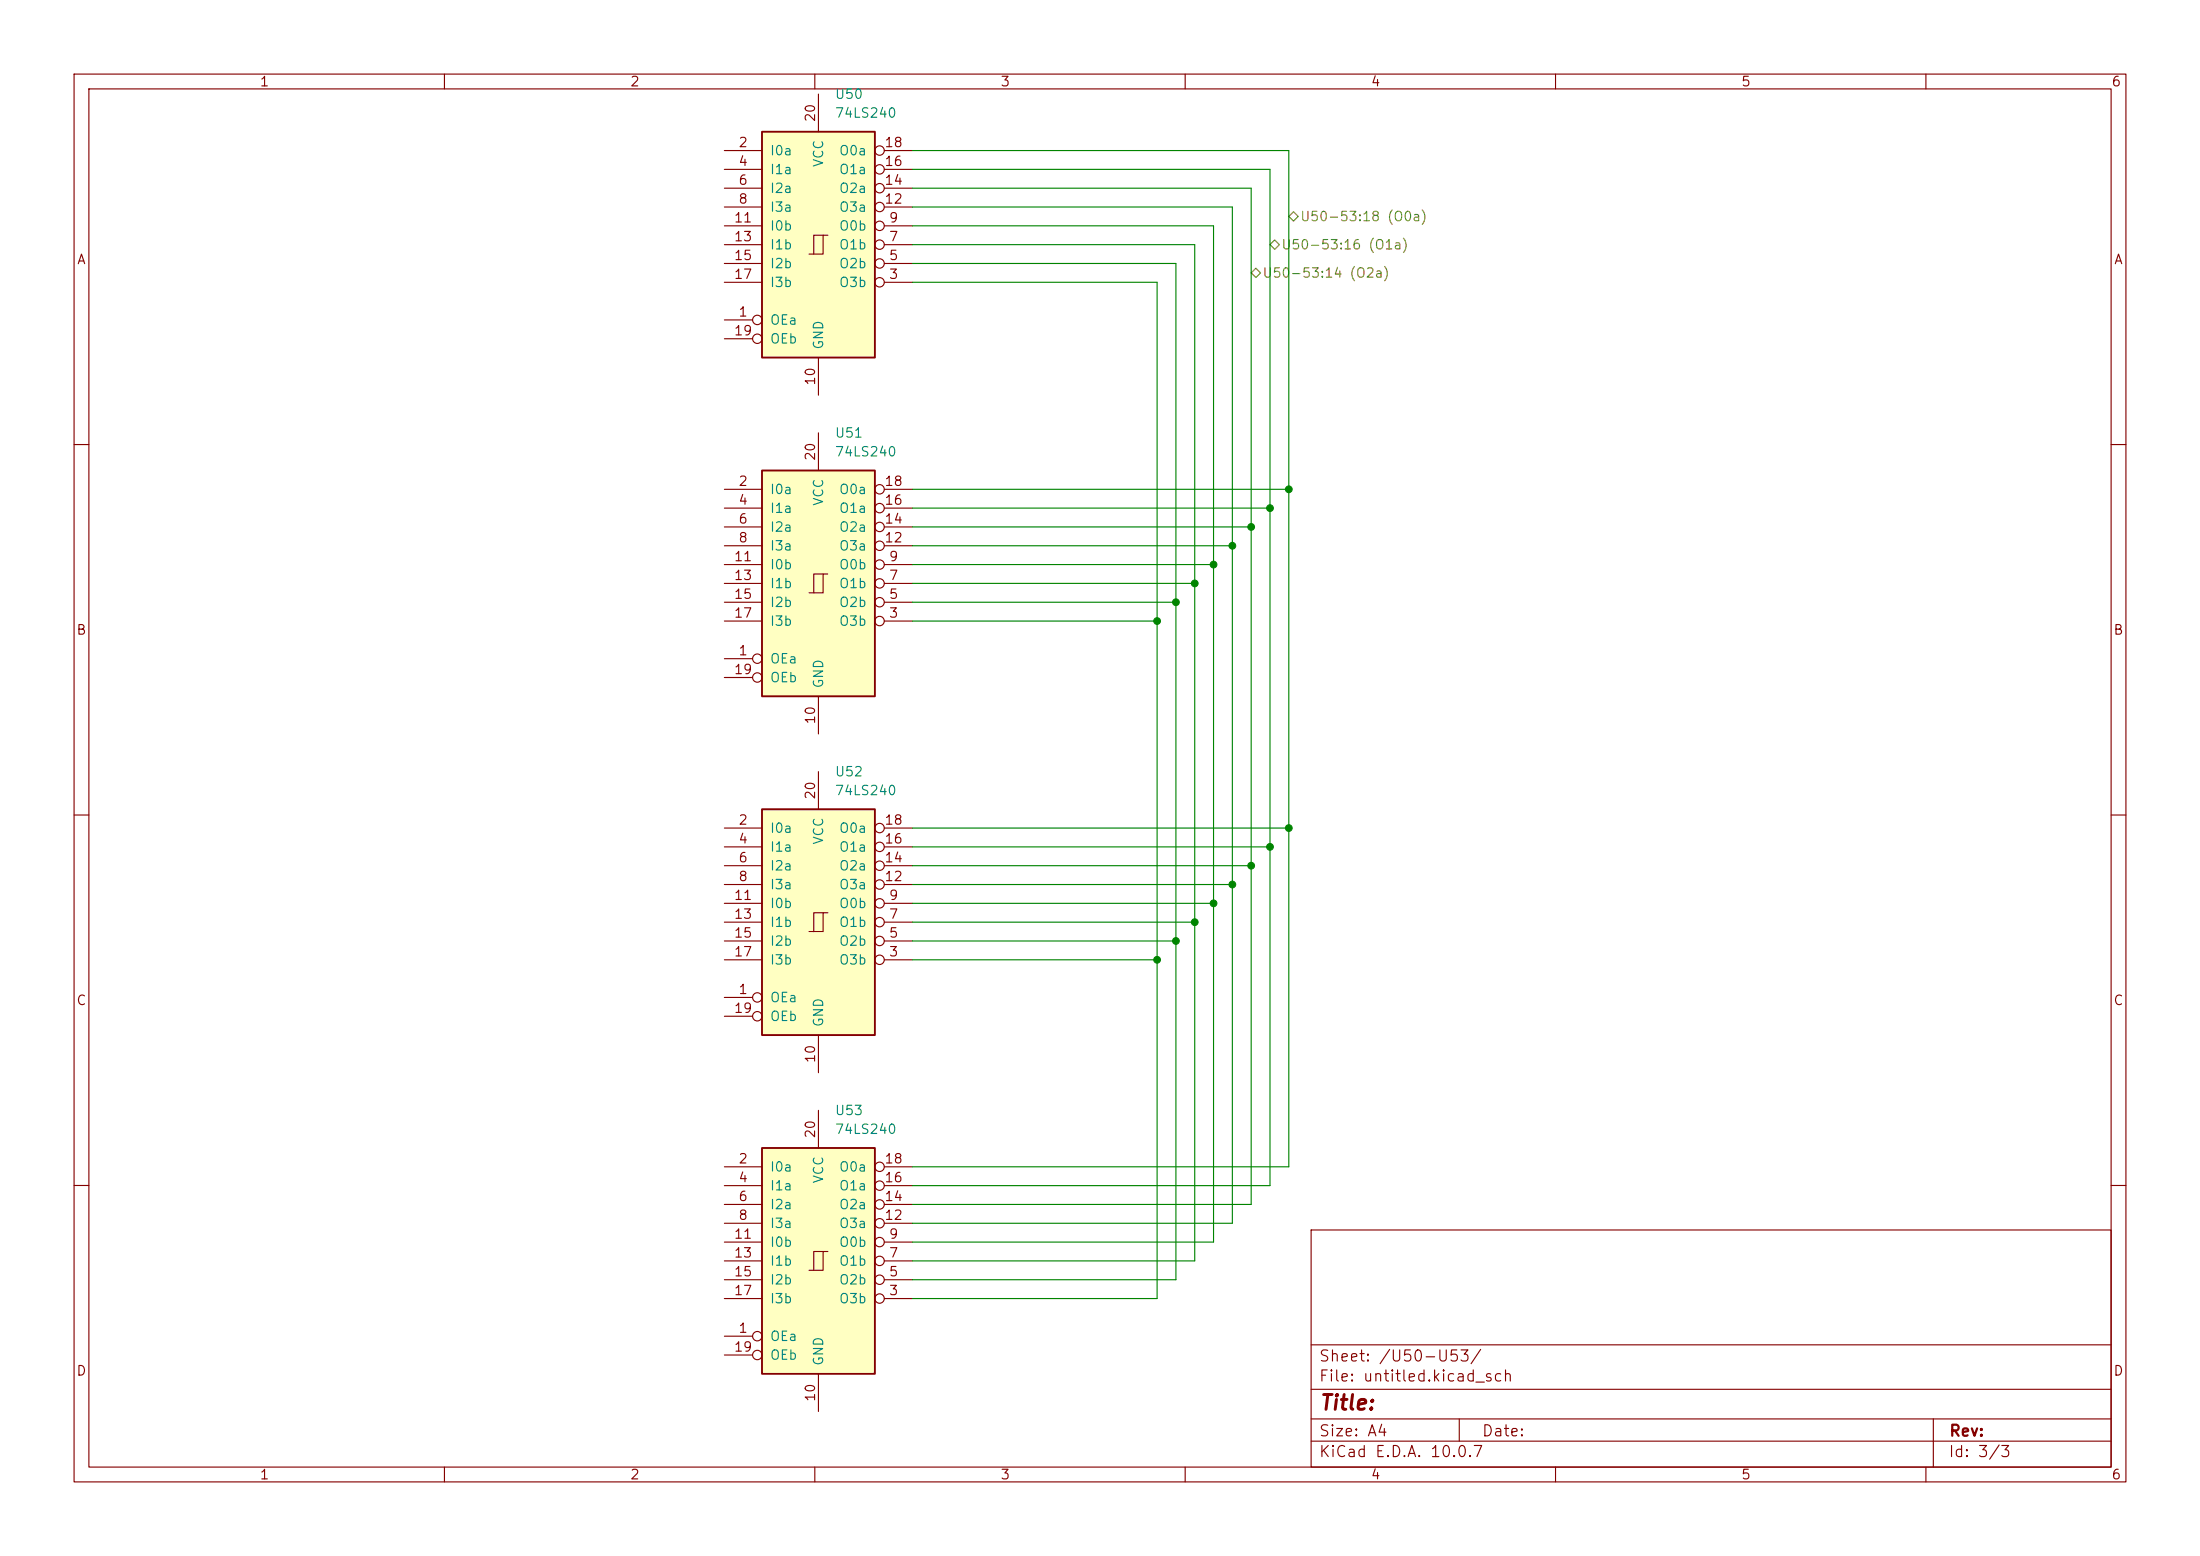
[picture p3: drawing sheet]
(kicad_sch
 (version 20260306)
 (generator "eeschema")
 (generator_version "10.0")
 (paper "A4")
 (lib_symbols
  (symbol "74xx:74LS240"
   (pin_names
    (offset 1.016)) (exclude_from_sim no) (in_bom yes) (on_board yes)
   (in_pos_files yes)
   (duplicate_pin_numbers_are_jumpers no)
   (property "Reference" "U" (at -7.62 16.51 0) (show_name no) (do_not_autoplace no) (effects (font (size 1.27 1.27))))
   (property "Value" "74LS240" (at -7.62 -16.51 0) (show_name no) (do_not_autoplace no) (effects (font (size 1.27 1.27))))
   (property "Footprint" "" (at 0 0 0) (show_name no) (do_not_autoplace no) (hide yes) (effects (font (size 1.27 1.27))))
   (property "Datasheet" "http://www.ti.com/lit/ds/symlink/sn74ls240.pdf" (at 0 0 0) (show_name no) (do_not_autoplace no) (hide yes) (effects (font (size 1.27 1.27))))
   (property "Description" "Octal Buffer and Line Driver With 3-State Output, active-low enables, inverting outputs" (at 0 0 0) (show_name no) (do_not_autoplace no) (hide yes) (effects (font (size 1.27 1.27))))
   (symbol "74LS240_1_0"
    (polyline (pts (xy -1.27 -1.27) (xy 0.635 -1.27) (xy 0.635 1.27) (xy 1.27 1.27)) (stroke (width 0) (type default)) (fill (type none)))
    (polyline (pts (xy -0.635 -1.27) (xy -0.635 1.27) (xy 0.635 1.27)) (stroke (width 0) (type default)) (fill (type none)))
    (pin input inverted (at -12.7 -10.16 0) (length 5.08) (name "OEa" (effects (font (size 1.27 1.27)))) (number "1" (effects (font (size 1.27 1.27)))))
    (pin input line (at -12.7 12.7 0) (length 5.08) (name "I0a" (effects (font (size 1.27 1.27)))) (number "2" (effects (font (size 1.27 1.27)))))
    (pin tri_state inverted (at 12.7 -5.08 180) (length 5.08) (name "O3b" (effects (font (size 1.27 1.27)))) (number "3" (effects (font (size 1.27 1.27)))))
    (pin input line (at -12.7 10.16 0) (length 5.08) (name "I1a" (effects (font (size 1.27 1.27)))) (number "4" (effects (font (size 1.27 1.27)))))
    (pin tri_state inverted (at 12.7 -2.54 180) (length 5.08) (name "O2b" (effects (font (size 1.27 1.27)))) (number "5" (effects (font (size 1.27 1.27)))))
    (pin input line (at -12.7 7.62 0) (length 5.08) (name "I2a" (effects (font (size 1.27 1.27)))) (number "6" (effects (font (size 1.27 1.27)))))
    (pin tri_state inverted (at 12.7 0 180) (length 5.08) (name "O1b" (effects (font (size 1.27 1.27)))) (number "7" (effects (font (size 1.27 1.27)))))
    (pin input line (at -12.7 5.08 0) (length 5.08) (name "I3a" (effects (font (size 1.27 1.27)))) (number "8" (effects (font (size 1.27 1.27)))))
    (pin tri_state inverted (at 12.7 2.54 180) (length 5.08) (name "O0b" (effects (font (size 1.27 1.27)))) (number "9" (effects (font (size 1.27 1.27)))))
    (pin power_in line (at 0 -20.32 90) (length 5.08) (name "GND" (effects (font (size 1.27 1.27)))) (number "10" (effects (font (size 1.27 1.27)))))
    (pin input line (at -12.7 2.54 0) (length 5.08) (name "I0b" (effects (font (size 1.27 1.27)))) (number "11" (effects (font (size 1.27 1.27)))))
    (pin tri_state inverted (at 12.7 5.08 180) (length 5.08) (name "O3a" (effects (font (size 1.27 1.27)))) (number "12" (effects (font (size 1.27 1.27)))))
    (pin input line (at -12.7 0 0) (length 5.08) (name "I1b" (effects (font (size 1.27 1.27)))) (number "13" (effects (font (size 1.27 1.27)))))
    (pin tri_state inverted (at 12.7 7.62 180) (length 5.08) (name "O2a" (effects (font (size 1.27 1.27)))) (number "14" (effects (font (size 1.27 1.27)))))
    (pin input line (at -12.7 -2.54 0) (length 5.08) (name "I2b" (effects (font (size 1.27 1.27)))) (number "15" (effects (font (size 1.27 1.27)))))
    (pin tri_state inverted (at 12.7 10.16 180) (length 5.08) (name "O1a" (effects (font (size 1.27 1.27)))) (number "16" (effects (font (size 1.27 1.27)))))
    (pin input line (at -12.7 -5.08 0) (length 5.08) (name "I3b" (effects (font (size 1.27 1.27)))) (number "17" (effects (font (size 1.27 1.27)))))
    (pin tri_state inverted (at 12.7 12.7 180) (length 5.08) (name "O0a" (effects (font (size 1.27 1.27)))) (number "18" (effects (font (size 1.27 1.27)))))
    (pin input inverted (at -12.7 -12.7 0) (length 5.08) (name "OEb" (effects (font (size 1.27 1.27)))) (number "19" (effects (font (size 1.27 1.27)))))
    (pin power_in line (at 0 20.32 270) (length 5.08) (name "VCC" (effects (font (size 1.27 1.27)))) (number "20" (effects (font (size 1.27 1.27))))))
   (symbol "74LS240_1_1"
    (rectangle (start -7.62 15.24) (end 7.62 -15.24) (stroke (width 0.254) (type default)) (fill (type background))))
   (embedded_fonts no)))
 (junction
  (at 168.91 116.84)
  (diameter 0)
  (color 0 0 0 0))
 (junction
  (at 156.21 129.54)
  (diameter 0)
  (color 0 0 0 0))
 (junction
  (at 161.29 124.46)
  (diameter 0)
  (color 0 0 0 0))
 (junction
  (at 156.21 83.82)
  (diameter 0)
  (color 0 0 0 0))
 (junction
  (at 161.29 78.74)
  (diameter 0)
  (color 0 0 0 0))
 (junction
  (at 163.83 121.92)
  (diameter 0)
  (color 0 0 0 0))
 (junction
  (at 166.37 73.66)
  (diameter 0)
  (color 0 0 0 0))
 (junction
  (at 171.45 114.3)
  (diameter 0)
  (color 0 0 0 0))
 (junction
  (at 171.45 68.58)
  (diameter 0)
  (color 0 0 0 0))
 (junction
  (at 166.37 119.38)
  (diameter 0)
  (color 0 0 0 0))
 (junction
  (at 163.83 76.2)
  (diameter 0)
  (color 0 0 0 0))
 (junction
  (at 158.75 81.28)
  (diameter 0)
  (color 0 0 0 0))
 (junction
  (at 173.99 111.76)
  (diameter 0)
  (color 0 0 0 0))
 (junction
  (at 173.99 66.04)
  (diameter 0)
  (color 0 0 0 0))
 (junction
  (at 168.91 71.12)
  (diameter 0)
  (color 0 0 0 0))
 (junction
  (at 158.75 127)
  (diameter 0)
  (color 0 0 0 0))
 (wire
  (pts (xy 166.37 27.94) (xy 166.37 73.66))
  (stroke (width 0) (type default)))
 (wire
  (pts (xy 163.83 76.2) (xy 163.83 121.92))
  (stroke (width 0) (type default)))
 (wire
  (pts (xy 171.45 114.3) (xy 171.45 68.58))
  (stroke (width 0) (type default)))
 (wire
  (pts (xy 173.99 111.76) (xy 123.19 111.76))
  (stroke (width 0) (type default)))
 (wire
  (pts (xy 123.19 30.48) (xy 163.83 30.48))
  (stroke (width 0) (type default)))
 (wire
  (pts (xy 123.19 76.2) (xy 163.83 76.2))
  (stroke (width 0) (type default)))
 (wire
  (pts (xy 123.19 116.84) (xy 168.91 116.84))
  (stroke (width 0) (type default)))
 (wire
  (pts (xy 161.29 124.46) (xy 161.29 78.74))
  (stroke (width 0) (type default)))
 (wire
  (pts (xy 158.75 127) (xy 158.75 81.28))
  (stroke (width 0) (type default)))
 (wire
  (pts (xy 156.21 38.1) (xy 156.21 83.82))
  (stroke (width 0) (type default)))
 (wire
  (pts (xy 123.19 170.18) (xy 161.29 170.18))
  (stroke (width 0) (type default)))
 (wire
  (pts (xy 156.21 83.82) (xy 123.19 83.82))
  (stroke (width 0) (type default)))
 (wire
  (pts (xy 123.19 162.56) (xy 168.91 162.56))
  (stroke (width 0) (type default)))
 (wire
  (pts (xy 123.19 121.92) (xy 163.83 121.92))
  (stroke (width 0) (type default)))
 (wire
  (pts (xy 123.19 172.72) (xy 158.75 172.72))
  (stroke (width 0) (type default)))
 (wire
  (pts (xy 158.75 35.56) (xy 158.75 81.28))
  (stroke (width 0) (type default)))
 (wire
  (pts (xy 156.21 129.54) (xy 123.19 129.54))
  (stroke (width 0) (type default)))
 (wire
  (pts (xy 161.29 170.18) (xy 161.29 124.46))
  (stroke (width 0) (type default)))
 (wire
  (pts (xy 123.19 114.3) (xy 171.45 114.3))
  (stroke (width 0) (type default)))
 (wire
  (pts (xy 123.19 20.32) (xy 173.99 20.32))
  (stroke (width 0) (type default)))
 (wire
  (pts (xy 123.19 165.1) (xy 166.37 165.1))
  (stroke (width 0) (type default)))
 (wire
  (pts (xy 168.91 71.12) (xy 168.91 116.84))
  (stroke (width 0) (type default)))
 (wire
  (pts (xy 163.83 30.48) (xy 163.83 76.2))
  (stroke (width 0) (type default)))
 (wire
  (pts (xy 163.83 121.92) (xy 163.83 167.64))
  (stroke (width 0) (type default)))
 (wire
  (pts (xy 123.19 22.86) (xy 171.45 22.86))
  (stroke (width 0) (type default)))
 (wire
  (pts (xy 168.91 162.56) (xy 168.91 116.84))
  (stroke (width 0) (type default)))
 (wire
  (pts (xy 123.19 35.56) (xy 158.75 35.56))
  (stroke (width 0) (type default)))
 (wire
  (pts (xy 123.19 167.64) (xy 163.83 167.64))
  (stroke (width 0) (type default)))
 (wire
  (pts (xy 123.19 124.46) (xy 161.29 124.46))
  (stroke (width 0) (type default)))
 (wire
  (pts (xy 166.37 165.1) (xy 166.37 119.38))
  (stroke (width 0) (type default)))
 (wire
  (pts (xy 171.45 160.02) (xy 171.45 114.3))
  (stroke (width 0) (type default)))
 (wire
  (pts (xy 158.75 172.72) (xy 158.75 127))
  (stroke (width 0) (type default)))
 (wire
  (pts (xy 158.75 81.28) (xy 123.19 81.28))
  (stroke (width 0) (type default)))
 (wire
  (pts (xy 123.19 38.1) (xy 156.21 38.1))
  (stroke (width 0) (type default)))
 (wire
  (pts (xy 123.19 33.02) (xy 161.29 33.02))
  (stroke (width 0) (type default)))
 (wire
  (pts (xy 173.99 20.32) (xy 173.99 66.04))
  (stroke (width 0) (type default)))
 (wire
  (pts (xy 173.99 66.04) (xy 173.99 111.76))
  (stroke (width 0) (type default)))
 (wire
  (pts (xy 123.19 160.02) (xy 171.45 160.02))
  (stroke (width 0) (type default)))
 (wire
  (pts (xy 123.19 119.38) (xy 166.37 119.38))
  (stroke (width 0) (type default)))
 (wire
  (pts (xy 123.19 175.26) (xy 156.21 175.26))
  (stroke (width 0) (type default)))
 (wire
  (pts (xy 171.45 22.86) (xy 171.45 68.58))
  (stroke (width 0) (type default)))
 (wire
  (pts (xy 123.19 66.04) (xy 173.99 66.04))
  (stroke (width 0) (type default)))
 (wire
  (pts (xy 123.19 157.48) (xy 173.99 157.48))
  (stroke (width 0) (type default)))
 (wire
  (pts (xy 156.21 83.82) (xy 156.21 129.54))
  (stroke (width 0) (type default)))
 (wire
  (pts (xy 156.21 175.26) (xy 156.21 129.54))
  (stroke (width 0) (type default)))
 (wire
  (pts (xy 168.91 25.4) (xy 168.91 71.12))
  (stroke (width 0) (type default)))
 (wire
  (pts (xy 123.19 25.4) (xy 168.91 25.4))
  (stroke (width 0) (type default)))
 (wire
  (pts (xy 173.99 157.48) (xy 173.99 111.76))
  (stroke (width 0) (type default)))
 (wire
  (pts (xy 123.19 127) (xy 158.75 127))
  (stroke (width 0) (type default)))
 (wire
  (pts (xy 171.45 68.58) (xy 123.19 68.58))
  (stroke (width 0) (type default)))
 (wire
  (pts (xy 123.19 73.66) (xy 166.37 73.66))
  (stroke (width 0) (type default)))
 (wire
  (pts (xy 168.91 71.12) (xy 123.19 71.12))
  (stroke (width 0) (type default)))
 (wire
  (pts (xy 123.19 78.74) (xy 161.29 78.74))
  (stroke (width 0) (type default)))
 (wire
  (pts (xy 161.29 33.02) (xy 161.29 78.74))
  (stroke (width 0) (type default)))
 (wire
  (pts (xy 123.19 27.94) (xy 166.37 27.94))
  (stroke (width 0) (type default)))
 (wire
  (pts (xy 166.37 119.38) (xy 166.37 73.66))
  (stroke (width 0) (type default)))
 (hierarchical_label "U50-53:16 (O1a)"
  (shape bidirectional)
  (at 171.45 33.02 0)
  (effects (font (size 1.27 1.27)) (justify left)))
 (hierarchical_label "U50-53:14 (O2a)"
  (shape bidirectional)
  (at 168.91 36.83 0)
  (effects (font (size 1.27 1.27)) (justify left)))
 (hierarchical_label "U50-53:18 (O0a)"
  (shape bidirectional)
  (at 173.99 29.21 0)
  (effects (font (size 1.27 1.27)) (justify left)))
 (symbol
  (lib_id "74xx:74LS240")
  (at 110.49 170.18 0)
  (unit 1)
  (body_style 1)
  (exclude_from_sim no)
  (in_bom yes)
  (on_board yes)
  (in_pos_files yes)
  (dnp no)
  (fields_autoplaced yes)
  (property "Reference" "U53" (at 112.6333 149.86 0) (show_name no) (do_not_autoplace no) (effects (font (size 1.27 1.27)) (justify left)))
  (property "Value" "74LS240" (at 112.6333 152.4 0) (show_name no) (do_not_autoplace no) (effects (font (size 1.27 1.27)) (justify left)))
  (property "Footprint" "" (at 110.49 170.18 0) (hide yes) (show_name no) (do_not_autoplace no) (effects (font (size 1.27 1.27))))
  (property "Datasheet" "http://www.ti.com/lit/ds/symlink/sn74ls240.pdf" (at 110.49 170.18 0) (hide yes) (show_name no) (do_not_autoplace no) (effects (font (size 1.27 1.27))))
  (property "Description" "Octal Buffer and Line Driver With 3-State Output, active-low enables, inverting outputs" (at 110.49 170.18 0) (hide yes) (show_name no) (do_not_autoplace no) (effects (font (size 1.27 1.27))))
  (pin "18")
  (pin "8")
  (pin "16")
  (pin "17")
  (pin "2")
  (pin "3")
  (pin "4")
  (pin "6")
  (pin "5")
  (pin "7")
  (pin "15")
  (pin "9")
  (pin "13")
  (pin "10")
  (pin "11")
  (pin "14")
  (pin "20")
  (pin "19")
  (pin "1")
  (pin "12"))
 (symbol
  (lib_id "74xx:74LS240")
  (at 110.49 78.74 0)
  (unit 1)
  (body_style 1)
  (exclude_from_sim no)
  (in_bom yes)
  (on_board yes)
  (in_pos_files yes)
  (dnp no)
  (fields_autoplaced yes)
  (property "Reference" "U51" (at 112.6333 58.42 0) (show_name no) (do_not_autoplace no) (effects (font (size 1.27 1.27)) (justify left)))
  (property "Value" "74LS240" (at 112.6333 60.96 0) (show_name no) (do_not_autoplace no) (effects (font (size 1.27 1.27)) (justify left)))
  (property "Footprint" "" (at 110.49 78.74 0) (hide yes) (show_name no) (do_not_autoplace no) (effects (font (size 1.27 1.27))))
  (property "Datasheet" "http://www.ti.com/lit/ds/symlink/sn74ls240.pdf" (at 110.49 78.74 0) (hide yes) (show_name no) (do_not_autoplace no) (effects (font (size 1.27 1.27))))
  (property "Description" "Octal Buffer and Line Driver With 3-State Output, active-low enables, inverting outputs" (at 110.49 78.74 0) (hide yes) (show_name no) (do_not_autoplace no) (effects (font (size 1.27 1.27))))
  (pin "18")
  (pin "8")
  (pin "16")
  (pin "17")
  (pin "2")
  (pin "3")
  (pin "4")
  (pin "6")
  (pin "5")
  (pin "7")
  (pin "15")
  (pin "9")
  (pin "13")
  (pin "10")
  (pin "11")
  (pin "14")
  (pin "20")
  (pin "19")
  (pin "1")
  (pin "12"))
 (symbol
  (lib_id "74xx:74LS240")
  (at 110.49 124.46 0)
  (unit 1)
  (body_style 1)
  (exclude_from_sim no)
  (in_bom yes)
  (on_board yes)
  (in_pos_files yes)
  (dnp no)
  (fields_autoplaced yes)
  (property "Reference" "U52" (at 112.6333 104.14 0) (show_name no) (do_not_autoplace no) (effects (font (size 1.27 1.27)) (justify left)))
  (property "Value" "74LS240" (at 112.6333 106.68 0) (show_name no) (do_not_autoplace no) (effects (font (size 1.27 1.27)) (justify left)))
  (property "Footprint" "" (at 110.49 124.46 0) (hide yes) (show_name no) (do_not_autoplace no) (effects (font (size 1.27 1.27))))
  (property "Datasheet" "http://www.ti.com/lit/ds/symlink/sn74ls240.pdf" (at 110.49 124.46 0) (hide yes) (show_name no) (do_not_autoplace no) (effects (font (size 1.27 1.27))))
  (property "Description" "Octal Buffer and Line Driver With 3-State Output, active-low enables, inverting outputs" (at 110.49 124.46 0) (hide yes) (show_name no) (do_not_autoplace no) (effects (font (size 1.27 1.27))))
  (pin "18")
  (pin "8")
  (pin "16")
  (pin "17")
  (pin "2")
  (pin "3")
  (pin "4")
  (pin "6")
  (pin "5")
  (pin "7")
  (pin "15")
  (pin "9")
  (pin "13")
  (pin "10")
  (pin "11")
  (pin "14")
  (pin "20")
  (pin "19")
  (pin "1")
  (pin "12"))
 (symbol
  (lib_id "74xx:74LS240")
  (at 110.49 33.02 0)
  (unit 1)
  (body_style 1)
  (exclude_from_sim no)
  (in_bom yes)
  (on_board yes)
  (in_pos_files yes)
  (dnp no)
  (fields_autoplaced yes)
  (property "Reference" "U50" (at 112.6333 12.7 0) (show_name no) (do_not_autoplace no) (effects (font (size 1.27 1.27)) (justify left)))
  (property "Value" "74LS240" (at 112.6333 15.24 0) (show_name no) (do_not_autoplace no) (effects (font (size 1.27 1.27)) (justify left)))
  (property "Footprint" "" (at 110.49 33.02 0) (hide yes) (show_name no) (do_not_autoplace no) (effects (font (size 1.27 1.27))))
  (property "Datasheet" "http://www.ti.com/lit/ds/symlink/sn74ls240.pdf" (at 110.49 33.02 0) (hide yes) (show_name no) (do_not_autoplace no) (effects (font (size 1.27 1.27))))
  (property "Description" "Octal Buffer and Line Driver With 3-State Output, active-low enables, inverting outputs" (at 110.49 33.02 0) (hide yes) (show_name no) (do_not_autoplace no) (effects (font (size 1.27 1.27))))
  (pin "18")
  (pin "8")
  (pin "16")
  (pin "17")
  (pin "2")
  (pin "3")
  (pin "4")
  (pin "6")
  (pin "5")
  (pin "7")
  (pin "15")
  (pin "9")
  (pin "13")
  (pin "10")
  (pin "11")
  (pin "14")
  (pin "20")
  (pin "19")
  (pin "1")
  (pin "12")))
